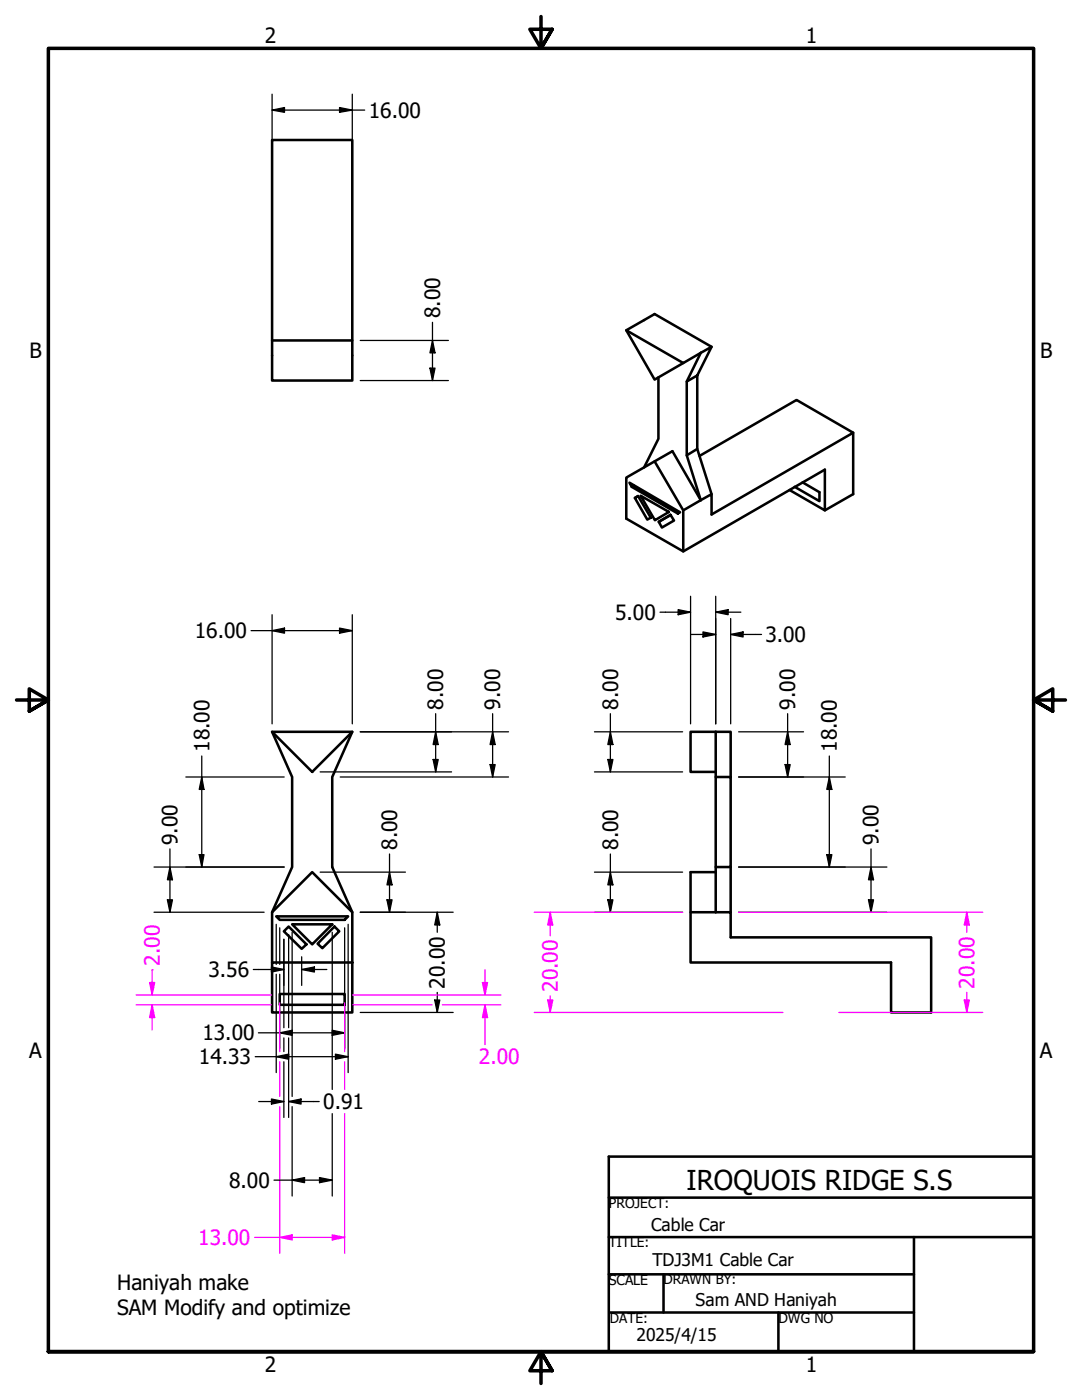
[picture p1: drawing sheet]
<svg xmlns="http://www.w3.org/2000/svg" width="216mm" height="279mm" viewBox="0 0 216 279" stroke-linecap="round" stroke-linejoin="round" font-family="sans-serif">
<!-- layer: Visible (ANSI) -->
<g fill="none" stroke="#000" stroke-width=".51">
<path d="M54.3 27.9h16v48h-16zM54.3 67.9h16M125 65.9l5.6 9.9 5.7-3.3M131.4 75.3v12.3l-2.9 5.7M137 76.1l2.1-1.2v14.7l-2.1 1.3zM139.8 70.4l2.2-1.2-2.9 5.7M139.8 70.4l-2.8 5.7M142 69.2l-11.4-6.5-5.6 3.2 11.3 6.6 3.5-2.1M125.6 96.3l10.1 5.9-.4 .3-9.3-5.3zM126.5 96.9l-.5 .3M126.7 99.4l.6-.4 2.6 4.3-.7 .4zM127.3 99l-.6 .4"/>
<path d="M127.8 98.9l5.7 3.3-2.8 1.6zM130.6 92.1l3.6-2.1 5.6 9.8M137 90.9l2.8 8.9M139.1 89.6l2.9 9M139.6 91l19.3-11.2 11.3 6.6-28.2 16.3v-4.1l-2.2 1.2M139.8 99.8l-3.5 2.1M157.5 97.8l7.1 4.1v-8.2l-28.3 16.3-11.3-6.5v-8.2l5.6-3.2 5.7 9.8v8.1M160.1 96.3l3.4 1.9v1.8l-4.9-2.8M170.2 86.4v12.2l-5.6 3.3M131.4 104.1l2.4-1.4 .7 1.2-2.4 1.4zM133.8 102.8l-2.4 1.3M54.3 146l4 9.1v17.9l-4 9.1"/>
<path d="M54.3 146h16l-8 8.1zM70.3 146l-4 9.1v17.9l4 9.1M142.8 155.1h3v17.9h-3zM142.8 146h3v9.1M142.8 146h-5v8.1h5M142.8 146v9.1M142.8 174.1h-5v18h40v10h8v-15h-40v-5h-3M142.8 173v9.1M145.8 173v9.1M54.3 192.1h16v10h-16zM54.3 192.1v-10l8-8 8 8v10M55.1 182.9h14.4l-.7 .7h-13z"/>
<path d="M55.8 198.4h13v2.1h-13zM56.6 185.9l1-1 3.6 3.6-1 .9zM58.3 184.5h8l-4 4zM66.7 184.9l1 1-3.4 3.3-.9-.9zM137.8 182.1h5"/>
</g>
<!-- layer: Border (ANSI) -->
<path d="M107.9 3.3v6.4l-2.2-3.9h4.5l-2.3 3.9 2.3-3.9M3.3 139.7h6.4l-3.9-2.2v4.4l3.9-2.2-3.9 2.2M212.6 139.7h-6.4l3.9-2.2v4.4l-3.9-2.2 3.9 2.2M9.7 269.7v-260h196.5v260h-196.5h196.5M110.2 273.6l-2.3-3.9 2.3 3.9h-4.5l2.2-3.9v6.4" fill="none" stroke="#000" stroke-width=".7"/>
<!-- layer: Title (ANSI) -->
<path d="M121.5 239h84.7M121.5 246.9h84.7M121.5 254.3h60.9M132.4 254.3v7.6M182.4 246.9v22.8M121.4 269.7h84.8v-38.9h-84.7v38.9M121.7 261.9h60.7M155.3 261.9v7.8" fill="none" stroke="#000" stroke-width=".51"/>
<!-- layer: Dimension (ANSI) -->
<g fill="none" stroke="#000" stroke-width=".25">
<path d="M54.3 18.8v47.6M70.3 18.8v47.6M54.3 22l2.5-.5v.9zM54.3 22h18.5M67.8 21.5l2.5 .5-2.5 .4zM71.9 75.9h17.6M71.9 67.9h17.6M85.8 73.5h1l-.5 2.4zM86.3 67.9l.5 2.5h-1zM86.3 64.3v11.6M50.1 125.9h20.2M54.3 125.9l2.5-.6v1.1z"/>
<path d="M54.3 122.7v21.8M67.8 125.3l2.5 .6-2.5 .5zM70.3 122.7v21.8M37.1 155.1h19.6M40.3 155.1l.4 2.4h-.9zM40.3 150.9v22.1M63.9 154.1h26.2M67.9 155.1h33.6M71.9 146h29.6M86.4 151.6h1l-.5 2.5zM86.9 146l.5 2.6h-1zM86.9 142.4v11.7"/>
<path d="M97.8 152.6h1l-.5 2.5zM98.3 146l.5 2.6h-1zM98.3 142.4v12.7M30.7 173h26M33.4 179.6h1l-.5 2.5zM33.9 173l.5 2.6h-1zM33.9 169.4v12.7M39.8 170.6h.9l-.4 2.4zM63.9 174.1h17M77.2 179.6h1l-.5 2.5zM77.7 174.1l.5 2.5h-1zM77.7 170.4v11.7"/>
<path d="M30.7 182.1h22M50.5 193.5h6.1M54.2 193l2.4 .5-2.4 .5zM55.1 184.5v8M55.1 194.4v19.7M55.8 185.2v7.3M55.8 194.4v14.9M56.6 187.5v17.6M57.6 186.5v18.6M60.2 193.5l2.5-.5v1zM60.2 193.5h5M60.2 190.9v5.8"/>
<path d="M68.8 185.2v24.1M69.5 184.5v29.6M71.9 182.1h9M50.9 210.9h18.6M51.6 206.1h17.2M51.6 219.8h5M54.2 219.3l2.4 .5-2.4 .5zM55.1 210.9l2.5-.5v1zM55.8 206.1l2.5-.5v1zM56.6 207.1v2.8M56.6 211.9v11.1M57.6 219.8l2.5-.5v1z"/>
<path d="M57.6 219.8h6.1M57.6 207.1v15.9M66.3 205.6l2.5 .5-2.5 .5zM66.9 210.4l2.6 .5-2.6 .5z"/>
</g>
<g fill="#000">
<path d="M54.3 22l2.5-.5v.9zM67.8 21.5l2.5 .5-2.5 .4zM85.8 73.5h1l-.5 2.4zM86.3 67.9l.5 2.5h-1zM54.3 125.9l2.5-.6v1.1zM67.8 125.3l2.5 .6-2.5 .5zM40.3 155.1l.4 2.4h-.9zM86.4 151.6h1l-.5 2.5zM86.9 146l.5 2.6h-1zM97.8 152.6h1l-.5 2.5zM98.3 146l.5 2.6h-1zM33.4 179.6h1l-.5 2.5z"/>
<path d="M33.9 173l.5 2.6h-1zM39.8 170.6h.9l-.4 2.4zM77.2 179.6h1l-.5 2.5zM77.7 174.1l.5 2.5h-1zM54.2 193l2.4 .5-2.4 .5zM60.2 193.5l2.5-.5v1zM55.1 210.9l2.5-.5v1zM55.8 206.1l2.5-.5v1zM57.6 219.8l2.5-.5v1zM66.3 205.6l2.5 .5-2.5 .5zM66.9 210.4l2.6 .5-2.6 .5zM54.2 219.3l2.4 .5-2.4 .5z"/>
</g>
<path d="M55.8 247h2.5" fill="none" stroke="#f0f" stroke-width=".25"/>
<path d="M55.8 247l2.5-.6v1.1z" fill="#f0f"/>
<path d="M55.8 247l2.5-.6v1.1zM66.3 247h2.5" fill="none" stroke="#f0f" stroke-width=".25"/>
<path d="M66.3 246.4l2.5 .6-2.5 .5z" fill="#f0f"/>
<path d="M30.4 196.1v2.5M55.8 200.2v9.7M55.8 211.9v6.9M68.8 200.2v9.7M68.8 211.9v5.5M55.8 220.9v29.2M68.8 222.2v27.9M50.8 247h5M58.3 247h8M66.3 246.4l2.5 .6-2.5 .5z" fill="none" stroke="#f0f" stroke-width=".25"/>
<path d="M29.8 196.1h1.1l-.5 2.5z" fill="#f0f"/>
<path d="M29.8 196.1h1.1l-.5 2.5zM30.4 200.5v2.6" fill="none" stroke="#f0f" stroke-width=".25"/>
<path d="M30.4 200.5l.5 2.6h-1.1z" fill="#f0f"/>
<path d="M27.2 198.6h27M30.4 193.5h.1M30.4 193.5v2.6M96.8 196.1v2.5M27.2 200.5h27M30.4 200.5l.5 2.6h-1.1zM30.4 203.1v2.4" fill="none" stroke="#f0f" stroke-width=".25"/>
<path d="M71.9 182.1h18.5M86.7 199.6h1.1l-.6 2.5zM87.2 182.1l.6 2.5h-1.1zM87.2 182.1v4M87.2 198.1v4M71.9 202.1h18.5" fill="none" stroke="#000" stroke-width=".25"/>
<path d="M86.7 199.6h1.1l-.6 2.5zM87.2 182.1l.6 2.5h-1.1z" fill="#000"/>
<path d="M96.3 196.1h1l-.5 2.5z" fill="#f0f"/>
<path d="M96.3 196.1h1l-.5 2.5zM96.8 200.5v2.6" fill="none" stroke="#f0f" stroke-width=".25"/>
<path d="M96.8 200.5l.5 2.6h-1z" fill="#f0f"/>
<path d="M70.4 198.6h29.5M96.8 193.5v2.6M192.9 199.6v2.5M70.4 200.5h15.8M88.3 200.5h11.6M96.8 200.5l.5 2.6h-1zM96.8 203.1v5.4" fill="none" stroke="#f0f" stroke-width=".25"/>
<g fill="none" stroke="#000" stroke-width=".25">
<path d="M147.4 155.1h21.3M147.4 146h12.9M156.7 152.6h1l-.5 2.5zM157.2 146l.5 2.6h-1zM157.2 142.4v12.7M165.5 155.1l.5 2.4h-1zM165.5 150.9v22.1M147.4 173h29.6M165 170.6h1l-.5 2.4zM173.3 179.6h1l-.5 2.5zM173.8 173l.5 2.6h-1zM173.8 169.4v12.7"/>
<path d="M58.3 186.1v32.7M66.3 186.1v31.3M147.4 182.1h29.6M54.7 235.5h11.6M58.3 235.5l2.5-.5v1zM58.3 220.9v17.8M63.8 235l2.5 .5-2.5 .5zM66.3 222.2v16.5"/>
</g>
<path d="M156.7 152.6h1l-.5 2.5zM157.2 146l.5 2.6h-1zM165.5 155.1l.5 2.4h-1zM165 170.6h1l-.5 2.4zM173.3 179.6h1l-.5 2.5zM173.8 173l.5 2.6h-1zM58.3 235.5l2.5-.5v1zM63.8 235l2.5 .5-2.5 .5z" fill="#000"/>
<path d="M192.4 199.6h1l-.5 2.5z" fill="#f0f"/>
<path d="M192.4 199.6h1l-.5 2.5zM192.9 182.1v2.5" fill="none" stroke="#f0f" stroke-width=".25"/>
<path d="M192.9 182.1l.5 2.5h-1z" fill="#f0f"/>
<path d="M109.8 182.1v2.5M147.4 182.1h48.7M192.9 182.1l.5 2.5h-1zM192.9 184.6v1.5M192.9 198.1v1.5M167.4 202.1h28.7" fill="none" stroke="#f0f" stroke-width=".25"/>
<path d="M118.6 174.1h17.6M121.3 179.6h1l-.5 2.5zM121.8 174.1l.5 2.5h-1zM121.8 170.4v11.7M118.6 182.1h17.6" fill="none" stroke="#000" stroke-width=".25"/>
<path d="M121.3 179.6h1l-.5 2.5zM121.8 174.1l.5 2.5h-1z" fill="#000"/>
<path d="M109.8 182.1l.5 2.5h-1z" fill="#f0f"/>
<path d="M109.8 182.1l.5 2.5h-1zM109.8 199.6v2.5" fill="none" stroke="#f0f" stroke-width=".25"/>
<path d="M109.3 199.6h1l-.5 2.5z" fill="#f0f"/>
<path d="M106.6 182.1h29.6M109.3 199.6h1l-.5 2.5zM109.8 184.6v2.2M109.8 198.8v.8M106.6 202.1h49.6" fill="none" stroke="#f0f" stroke-width=".25"/>
<g fill="none" stroke="#000" stroke-width=".25">
<path d="M137.8 119v25.5M142.8 119v25.5M131.7 122.2h6.1M135.3 121.7l2.5 .5-2.5 .5zM137.8 126.6h5M140.3 126.1l2.5 .5-2.5 .5zM142.8 122.2l2.5-.5v1zM142.8 122.2h5M145.8 126.6l2.5-.5v1zM145.8 126.6h6.2M145.8 123.4v21.1M118.6 146h17.6"/>
<path d="M118.6 154.1h17.6M121.3 151.6h1l-.5 2.5zM121.8 146l.5 2.6h-1zM121.8 142.4v11.7"/>
</g>
<path d="M135.3 121.7l2.5 .5-2.5 .5zM140.3 126.1l2.5 .5-2.5 .5zM142.8 122.2l2.5-.5v1zM145.8 126.6l2.5-.5v1zM121.3 151.6h1l-.5 2.5zM121.8 146l.5 2.6h-1z" fill="#000"/>
<text font-size="5.5" x="137" y="237.4">IROQUOIS RIDGE S.S</text>
<g font-size="4.2">
<text x="52.8" y="8.6">2</text>
<text x="160.8" y="8.6">1</text>
<text x="73.6" y="23.5">16.00</text>
<text x="87.8" y="63.5" transform="rotate(-90 87.8 63.5)">8.00</text>
<text x="5.9" y="71.4">B</text>
<text x="207.6" y="71.4">B</text>
<text x="122.7" y="123.7">5.00</text>
<text x="38.9" y="127.4">16.00</text>
<text x="152.7" y="128.1">3.00</text>
<text x="88.5" y="141.6" transform="rotate(-90 88.5 141.6)">8.00</text>
<text x="99.8" y="141.6" transform="rotate(-90 99.8 141.6)">9.00</text>
<text x="123.3" y="141.6" transform="rotate(-90 123.3 141.6)">8.00</text>
<text x="158.7" y="141.6" transform="rotate(-90 158.7 141.6)">9.00</text>
<text x="41.8" y="150.1" transform="rotate(-90 41.8 150.1)">18.00</text>
<text x="167" y="150.1" transform="rotate(-90 167 150.1)">18.00</text>
<text x="35.4" y="168.7" transform="rotate(-90 35.4 168.7)">9.00</text>
<text x="79.2" y="169.6" transform="rotate(-90 79.2 169.6)">8.00</text>
<text x="123.3" y="169.6" transform="rotate(-90 123.3 169.6)">8.00</text>
<text x="175.3" y="168.7" transform="rotate(-90 175.3 168.7)">9.00</text>
<text x="41.6" y="195">3.56</text>
<text x="88.8" y="197.3" transform="rotate(-90 88.8 197.3)">20.00</text>
<text x="40.4" y="207.6">13.00</text>
<text x="5.8" y="211.1">A</text>
<text x="39.7" y="212.4">14.33</text>
<text x="207.5" y="211.1">A</text>
<text x="64.5" y="221.4">0.91</text>
<text x="45.7" y="237">8.00</text>
<text x="23.4" y="257.4">Haniyah make</text>
<text x="23.4" y="262.4">SAM Modify and optimize</text>
<text x="52.8" y="273.8">2</text>
<text x="160.8" y="273.8">1</text>
</g>
<g font-size="4.2" fill="#f0f">
<text x="31.9" y="192.7" transform="rotate(-90 31.9 192.7)">2.00</text>
<text x="111.3" y="198" transform="rotate(-90 111.3 198)">20.00</text>
<text x="194.4" y="197.3" transform="rotate(-90 194.4 197.3)">20.00</text>
<text x="95.6" y="212.3">2.00</text>
<text x="39.6" y="248.5">13.00</text>
</g>
<g font-size="3.5">
<text x="129.9" y="245.7">Cable Car</text>
<text x="130.2" y="252.7">TDJ3M1 Cable Car</text>
<text x="138.8" y="260.7">Sam AND Haniyah</text>
<text x="127" y="267.7">2025/4/15</text>
</g>
<g font-size="2.8">
<text x="121.5" y="256.3">SCALE</text>
<text x="155.3" y="264">DWG NO</text>
</g>
<g font-size="2.7">
<text x="121.5" y="241.1">PROJECT:</text>
<text x="121.5" y="248.9">TITLE:</text>
<text x="132.4" y="256.3">DRAWN BY:</text>
<text x="121.7" y="264">DATE:</text>
</g>
</svg>
